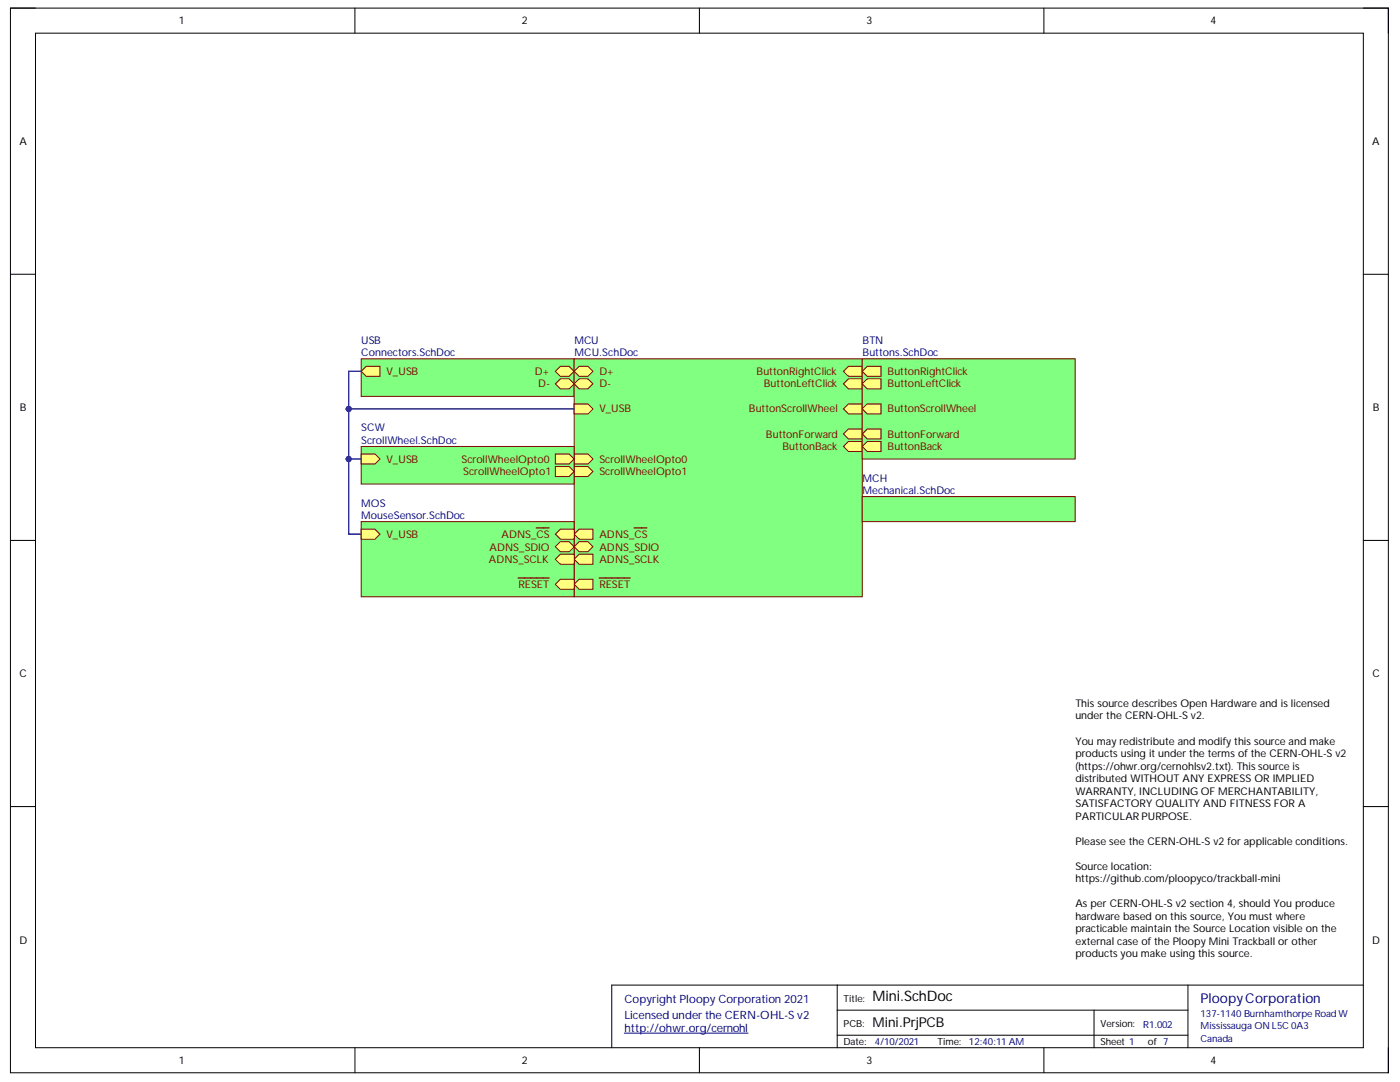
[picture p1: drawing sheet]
<svg xmlns="http://www.w3.org/2000/svg" width="279mm" height="216mm" viewBox="0 0 279 216" stroke-linecap="round" stroke-linejoin="round" font-family="sans-serif">
<path d="M2.1 1.6h275v212.5h-275z" fill="none" stroke="#000" stroke-width=".2"/>
<path d="M7.1 6.6h265v202.5h-265z" fill-rule="evenodd" fill="#fff"/>
<g fill="none" stroke="#000" stroke-width=".2">
<path d="M2.1 1.6h5M7.1 6.6h265v202.5h-265zM70.8 1.6v5M139.6 1.6v5M208.3 1.6v5M272.1 1.6h5v5M2.1 54.7h5M272.1 54.7h5M2.1 107.8h5M272.1 107.8h5M2.1 160.9h5M272.1 160.9h5"/>
<path d="M167.1 196.6v12.5M237.1 196.6v12.5M272.1 196.6h-150v12.5M70.8 209.1v5M139.6 209.1v5M167.1 201.6h70M167.1 206.6h70M208.3 209.1v5M218.3 201.6v7.5M277.1 209.1v5"/>
</g>
<path d="M124.6 206.2h24.7" fill="none" stroke="#000080" stroke-width=".2"/>
<path d="M72.1 71.6h42.5v7.5h-42.5z" fill-rule="evenodd" fill="#80ff80"/>
<path d="M72.1 71.6h42.5v7.5h-42.5z" fill="none" stroke="#800000" stroke-width=".2"/>
<path d="M110.8 74.1l1-1h1.8l1 1-1 1h-1.8z" fill-rule="evenodd" fill="#ffff80"/>
<path d="M110.8 74.1l1-1h1.8l1 1-1 1h-1.8z" fill="none" stroke="#800000" stroke-width=".2"/>
<path d="M72.1 74.1l1-1h2.7v2h-2.7z" fill-rule="evenodd" fill="#ffff80"/>
<path d="M72.1 74.1l1-1h2.7v2h-2.7z" fill="none" stroke="#800000" stroke-width=".2"/>
<path d="M110.8 76.6l1-1h1.8l1 1-1 1h-1.8z" fill-rule="evenodd" fill="#ffff80"/>
<path d="M110.8 76.6l1-1h1.8l1 1-1 1h-1.8z" fill="none" stroke="#800000" stroke-width=".2"/>
<path d="M114.6 71.6h57.5v47.5h-57.5z" fill-rule="evenodd" fill="#80ff80"/>
<path d="M114.6 71.6h57.5v47.5h-57.5z" fill="none" stroke="#800000" stroke-width=".2"/>
<path d="M114.6 74.1l1-1h1.7l1 1-1 1h-1.7z" fill-rule="evenodd" fill="#ffff80"/>
<path d="M114.6 74.1l1-1h1.7l1 1-1 1h-1.7z" fill="none" stroke="#800000" stroke-width=".2"/>
<path d="M114.6 76.6l1-1h1.7l1 1-1 1h-1.7z" fill-rule="evenodd" fill="#ffff80"/>
<path d="M114.6 76.6l1-1h1.7l1 1-1 1h-1.7z" fill="none" stroke="#800000" stroke-width=".2"/>
<path d="M168.3 74.1l1-1h2.8v2h-2.8z" fill-rule="evenodd" fill="#ffff80"/>
<path d="M168.3 74.1l1-1h2.8v2h-2.8z" fill="none" stroke="#800000" stroke-width=".2"/>
<path d="M168.3 76.6l1-1h2.8v2h-2.8z" fill-rule="evenodd" fill="#ffff80"/>
<path d="M168.3 76.6l1-1h2.8v2h-2.8z" fill="none" stroke="#800000" stroke-width=".2"/>
<path d="M168.3 81.6l1-1h2.8v2h-2.8z" fill-rule="evenodd" fill="#ffff80"/>
<path d="M168.3 81.6l1-1h2.8v2h-2.8z" fill="none" stroke="#800000" stroke-width=".2"/>
<path d="M114.6 80.6h2.7l1 1-1 1h-2.7z" fill-rule="evenodd" fill="#ffff80"/>
<path d="M114.6 80.6h2.7l1 1-1 1h-2.7z" fill="none" stroke="#800000" stroke-width=".2"/>
<path d="M168.3 86.6l1-1h2.8v2h-2.8z" fill-rule="evenodd" fill="#ffff80"/>
<path d="M168.3 86.6l1-1h2.8v2h-2.8z" fill="none" stroke="#800000" stroke-width=".2"/>
<path d="M168.3 89.1l1-1h2.8v2h-2.8z" fill-rule="evenodd" fill="#ffff80"/>
<path d="M168.3 89.1l1-1h2.8v2h-2.8z" fill="none" stroke="#800000" stroke-width=".2"/>
<path d="M114.6 93.1h2.7l1 1-1 1h-2.7z" fill-rule="evenodd" fill="#ffff80"/>
<path d="M114.6 93.1h2.7l1 1-1 1h-2.7z" fill="none" stroke="#800000" stroke-width=".2"/>
<path d="M114.6 90.6h2.7l1 1-1 1h-2.7z" fill-rule="evenodd" fill="#ffff80"/>
<path d="M114.6 90.6h2.7l1 1-1 1h-2.7z" fill="none" stroke="#800000" stroke-width=".2"/>
<path d="M114.6 116.6l1-1h2.7v2h-2.7z" fill-rule="evenodd" fill="#ffff80"/>
<path d="M114.6 116.6l1-1h2.7v2h-2.7z" fill="none" stroke="#800000" stroke-width=".2"/>
<path d="M119.6 115.3h6.2" fill="none" stroke="#800000" stroke-width=".25"/>
<path d="M114.6 109.1l1-1h1.7l1 1-1 1h-1.7z" fill-rule="evenodd" fill="#ffff80"/>
<path d="M114.6 109.1l1-1h1.7l1 1-1 1h-1.7z" fill="none" stroke="#800000" stroke-width=".2"/>
<path d="M114.6 106.6l1-1h2.7v2h-2.7z" fill-rule="evenodd" fill="#ffff80"/>
<path d="M114.6 106.6l1-1h2.7v2h-2.7z" fill="none" stroke="#800000" stroke-width=".2"/>
<path d="M126.5 105.3h2.6" fill="none" stroke="#800000" stroke-width=".25"/>
<path d="M114.6 111.6l1-1h2.7v2h-2.7z" fill-rule="evenodd" fill="#ffff80"/>
<path d="M114.6 111.6l1-1h2.7v2h-2.7z" fill="none" stroke="#800000" stroke-width=".2"/>
<path d="M172.1 71.6h42.5v20h-42.5z" fill-rule="evenodd" fill="#80ff80"/>
<path d="M172.1 71.6h42.5v20h-42.5z" fill="none" stroke="#800000" stroke-width=".2"/>
<path d="M173.1 73.1h2.7v2h-2.7l-1-1z" fill-rule="evenodd" fill="#ffff80"/>
<path d="M173.1 73.1h2.7v2h-2.7l-1-1z" fill="none" stroke="#800000" stroke-width=".2"/>
<path d="M172.1 76.6l1-1h2.7v2h-2.7z" fill-rule="evenodd" fill="#ffff80"/>
<path d="M172.1 76.6l1-1h2.7v2h-2.7z" fill="none" stroke="#800000" stroke-width=".2"/>
<path d="M172.1 81.6l1-1h2.7v2h-2.7z" fill-rule="evenodd" fill="#ffff80"/>
<path d="M172.1 81.6l1-1h2.7v2h-2.7z" fill="none" stroke="#800000" stroke-width=".2"/>
<path d="M173.1 85.6h2.7v2h-2.7l-1-1z" fill-rule="evenodd" fill="#ffff80"/>
<path d="M173.1 85.6h2.7v2h-2.7l-1-1z" fill="none" stroke="#800000" stroke-width=".2"/>
<path d="M172.1 89.1l1-1h2.7v2h-2.7z" fill-rule="evenodd" fill="#ffff80"/>
<path d="M172.1 89.1l1-1h2.7v2h-2.7z" fill="none" stroke="#800000" stroke-width=".2"/>
<path d="M172.1 99.1h42.5v5h-42.5z" fill-rule="evenodd" fill="#80ff80"/>
<path d="M172.1 99.1h42.5v5h-42.5z" fill="none" stroke="#800000" stroke-width=".2"/>
<path d="M72.1 89.1h42.5v7.5h-42.5z" fill-rule="evenodd" fill="#80ff80"/>
<path d="M72.1 89.1h42.5v7.5h-42.5z" fill="none" stroke="#800000" stroke-width=".2"/>
<path d="M110.8 93.1h2.8l1 1-1 1h-2.8z" fill-rule="evenodd" fill="#ffff80"/>
<path d="M110.8 93.1h2.8l1 1-1 1h-2.8z" fill="none" stroke="#800000" stroke-width=".2"/>
<path d="M110.8 90.6h2.8l1 1-1 1h-2.8z" fill-rule="evenodd" fill="#ffff80"/>
<path d="M110.8 90.6h2.8l1 1-1 1h-2.8z" fill="none" stroke="#800000" stroke-width=".2"/>
<path d="M72.1 90.6h2.7l1 1-1 1h-2.7z" fill-rule="evenodd" fill="#ffff80"/>
<path d="M72.1 90.6h2.7l1 1-1 1h-2.7z" fill="none" stroke="#800000" stroke-width=".2"/>
<path d="M72.1 74.1h-2.5v7.5h45" fill="none" stroke="#000080" stroke-width=".25"/>
<circle cx="69.6" cy="81.6" r=".5" fill="#000080"/>
<circle cx="69.6" cy="81.6" r=".5" fill="none" stroke="#000080" stroke-width=".2"/>
<path d="M69.6 81.6v10h2.5" fill="none" stroke="#000080" stroke-width=".25"/>
<circle cx="69.6" cy="81.6" r=".5" fill="#000080"/>
<circle cx="69.6" cy="81.6" r=".5" fill="none" stroke="#000080" stroke-width=".2"/>
<circle cx="69.6" cy="91.6" r=".5" fill="#000080"/>
<circle cx="69.6" cy="91.6" r=".5" fill="none" stroke="#000080" stroke-width=".2"/>
<path d="M69.6 91.6v15h2.5" fill="none" stroke="#000080" stroke-width=".25"/>
<circle cx="69.6" cy="91.6" r=".5" fill="#000080"/>
<circle cx="69.6" cy="91.6" r=".5" fill="none" stroke="#000080" stroke-width=".2"/>
<path d="M72.1 104.1h42.5v15h-42.5z" fill-rule="evenodd" fill="#80ff80"/>
<path d="M72.1 104.1h42.5v15h-42.5z" fill="none" stroke="#800000" stroke-width=".2"/>
<path d="M110.8 116.6l1-1h2.8v2h-2.8z" fill-rule="evenodd" fill="#ffff80"/>
<path d="M110.8 116.6l1-1h2.8v2h-2.8z" fill="none" stroke="#800000" stroke-width=".2"/>
<path d="M103.4 115.3h6.2" fill="none" stroke="#800000" stroke-width=".25"/>
<path d="M72.1 105.6h2.7l1 1-1 1h-2.7z" fill-rule="evenodd" fill="#ffff80"/>
<path d="M72.1 105.6h2.7l1 1-1 1h-2.7z" fill="none" stroke="#800000" stroke-width=".2"/>
<path d="M110.8 106.6l1-1h2.8v2h-2.8z" fill-rule="evenodd" fill="#ffff80"/>
<path d="M110.8 106.6l1-1h2.8v2h-2.8z" fill="none" stroke="#800000" stroke-width=".2"/>
<path d="M107 105.3h2.6" fill="none" stroke="#800000" stroke-width=".25"/>
<path d="M110.8 109.1l1-1h1.8l1 1-1 1h-1.8z" fill-rule="evenodd" fill="#ffff80"/>
<path d="M110.8 109.1l1-1h1.8l1 1-1 1h-1.8z" fill="none" stroke="#800000" stroke-width=".2"/>
<path d="M110.8 111.6l1-1h2.8v2h-2.8z" fill-rule="evenodd" fill="#ffff80"/>
<path d="M110.8 111.6l1-1h2.8v2h-2.8z" fill="none" stroke="#800000" stroke-width=".2"/>
<path d="M214.6 139.1h55v55h-55z" fill-rule="evenodd" fill="#fff"/>
<path d="M214.6 139.1h55v55h-55z" fill="none" stroke="#fff" stroke-width=".2"/>
<text font-size="2.9" x="174.1" y="199.8">Mini.SchDoc</text>
<text font-size="2.7" fill="#000080" x="239.6" y="200.1">PloopyCorporation</text>
<text font-size="2.7" x="174.1" y="204.8">Mini.PrjPCB</text>
<g font-size="2.3" fill="#000080">
<text x="124.6" y="200.2">CopyrightPloopyCorporation2021</text>
<text x="124.6" y="203.4">LicensedundertheCERN-OHL-Sv2</text>
<text x="124.6" y="205.9">http://ohw</text>
<text x="135.9" y="205.9">r.org/cernohl</text>
</g>
<g font-size="2.1">
<text x="35.7" y="4.8">1</text>
<text x="104.1" y="4.8">2</text>
<text x="172.9" y="4.8">3</text>
<text x="241.6" y="4.8">4</text>
<text x="3.9" y="28.9">A</text>
<text x="273.8" y="28.9">A</text>
<text x="4" y="82">B</text>
<text x="274" y="82">B</text>
<text x="3.9" y="135.2">C</text>
<text x="273.9" y="135.2">C</text>
<text x="214.6" y="141.1">Thissource describesOpen Hardw</text>
<text x="214.6" y="143.5">under the CERN-OHL-S v2.</text>
<text x="247.8" y="141.1">are and islicensed</text>
<text x="214.6" y="148.6">You may redistribute and modify thissource and make</text>
<text x="214.6" y="151.1">productsusingit under the termsof the CERN-OHL-S v2</text>
<text x="214.6" y="153.6">(https://ohw</text>
<text x="226.3" y="153.6">r.org/cernohlsv2.txt). Thissourceis</text>
<text x="214.6" y="156">distributed WITHOUTANY EXPRESS ORIMPLIED</text>
<text x="214.6" y="158.6">WARRANTY, INCLUDINGOFMERCHANTABILITY,</text>
<text x="214.6" y="161">SATISFACTORY QUALITY ANDFITNESS FORA</text>
<text x="214.6" y="163.6">PARTICULARPURPOSE.</text>
<text x="214.6" y="168.6">Please see the CERN-OHL-S v2 for applicable conditions.</text>
<text x="214.6" y="173.5">Sourcelocation:</text>
<text x="214.6" y="176.1">https://github.com/ploopyco/trackball-mini</text>
<text x="214.6" y="181.1">Asper CERN-OHL-S v2 section 4, should You produce</text>
<text x="214.6" y="183.5">hardw</text>
<text x="220.5" y="183.5">are based on thissource, You must w</text>
<text x="256.2" y="183.5">here</text>
<text x="3.9" y="188.3">D</text>
<text x="214.6" y="186.1">practicable maintain the Source Location visible on the</text>
<text x="214.6" y="188.5">external case of the Ploopy Mini Trackball or other</text>
<text x="214.6" y="191.1">productsyou make usingthissource.</text>
<text x="273.8" y="188.3">D</text>
<text x="35.7" y="212.3">1</text>
<text x="104.1" y="212.3">2</text>
<text x="172.9" y="212.3">3</text>
<text x="241.6" y="212.3">4</text>
</g>
<g font-size="2.1" fill="#000080">
<text x="72.1" y="68.6">USB</text>
<text x="72.1" y="71">Connectors.SchDoc</text>
<text x="114.6" y="68.6">MCU</text>
<text x="114.6" y="71">MCU.SchDoc</text>
<text x="172.1" y="68.6">BTN</text>
<text x="172.1" y="71">Buttons.SchDoc</text>
<text x="72.1" y="86.1">SCW</text>
<text x="72.1" y="88.6">ScrollWheel.SchDoc</text>
<text x="72.1" y="101.1">MOS</text>
<text x="172.1" y="96.1">MCH</text>
<text x="172.1" y="98.6">Mechanical.SchDoc</text>
<text x="72.1" y="103.6">MouseSensor.SchDoc</text>
</g>
<g font-size="2.1" fill="#800000">
<text x="77.1" y="74.8">V_USB</text>
<text x="106.8" y="74.8">D+</text>
<text x="107.4" y="77.3">D-</text>
<text x="119.6" y="74.8">D+</text>
<text x="119.6" y="77.3">D-</text>
<text x="151" y="74.8">ButtonRightClick</text>
<text x="152.4" y="77.3">ButtonLeftClick</text>
<text x="177.1" y="74.8">ButtonRightClick</text>
<text x="177.1" y="77.3">ButtonLeftClick</text>
<text x="119.6" y="82.3">V_USB</text>
<text x="149.5" y="82.3">ButtonScrollWheel</text>
<text x="177.1" y="82.3">ButtonScrollWheel</text>
<text x="152.9" y="87.4">ButtonForw</text>
<text x="156.2" y="89.8">ButtonBack</text>
<text x="164.2" y="87.4">ard</text>
<text x="177.1" y="87.4">ButtonForw</text>
<text x="177.1" y="89.8">ButtonBack</text>
<text x="188.5" y="87.4">ard</text>
<text x="77.1" y="92.4">V_USB</text>
<text x="92.1" y="92.4">ScrollWheelOpto0</text>
<text x="92.5" y="94.8">ScrollWheelOpto1</text>
<text x="119.6" y="94.8">ScrollWheelOpto1</text>
<text x="119.6" y="92.4">ScrollWheelOpto0</text>
<text x="77.1" y="107.3">V_USB</text>
<text x="100.1" y="107.3">ADNS_CS</text>
<text x="119.6" y="107.3">ADNS_CS</text>
<text x="97.5" y="112.3">ADNS_SCLK</text>
<text x="97.7" y="109.9">ADNS_SDIO</text>
<text x="119.6" y="109.9">ADNS_SDIO</text>
<text x="119.6" y="112.3">ADNS_SCLK</text>
<text x="103.5" y="117.3">RESET</text>
<text x="119.6" y="117.3">RESET</text>
</g>
<g font-size="1.9">
<text x="168.3" y="199.9">Title:</text>
<text x="168.3" y="208.6">Date:</text>
<text x="168.3" y="204.8">PCB:</text>
<text x="187.1" y="208.6">Time:</text>
<text x="219.6" y="204.8">Version:</text>
<text x="219.6" y="208.6">Sheet 1</text>
<text x="229.1" y="208.6">of 7</text>
</g>
<g font-size="1.9" fill="#000080">
<text x="239.6" y="202.9">137-1140BurnhamthorpeRoadW</text>
<text x="174.6" y="208.6">4/10/2021</text>
<text x="193.4" y="208.6">12:40:11 AM</text>
<text x="228.1" y="205.1">R1.002</text>
<text x="239.6" y="205.3">MississaugaONL5C0A3</text>
<text x="239.6" y="207.9">Canada</text>
</g>
</svg>
